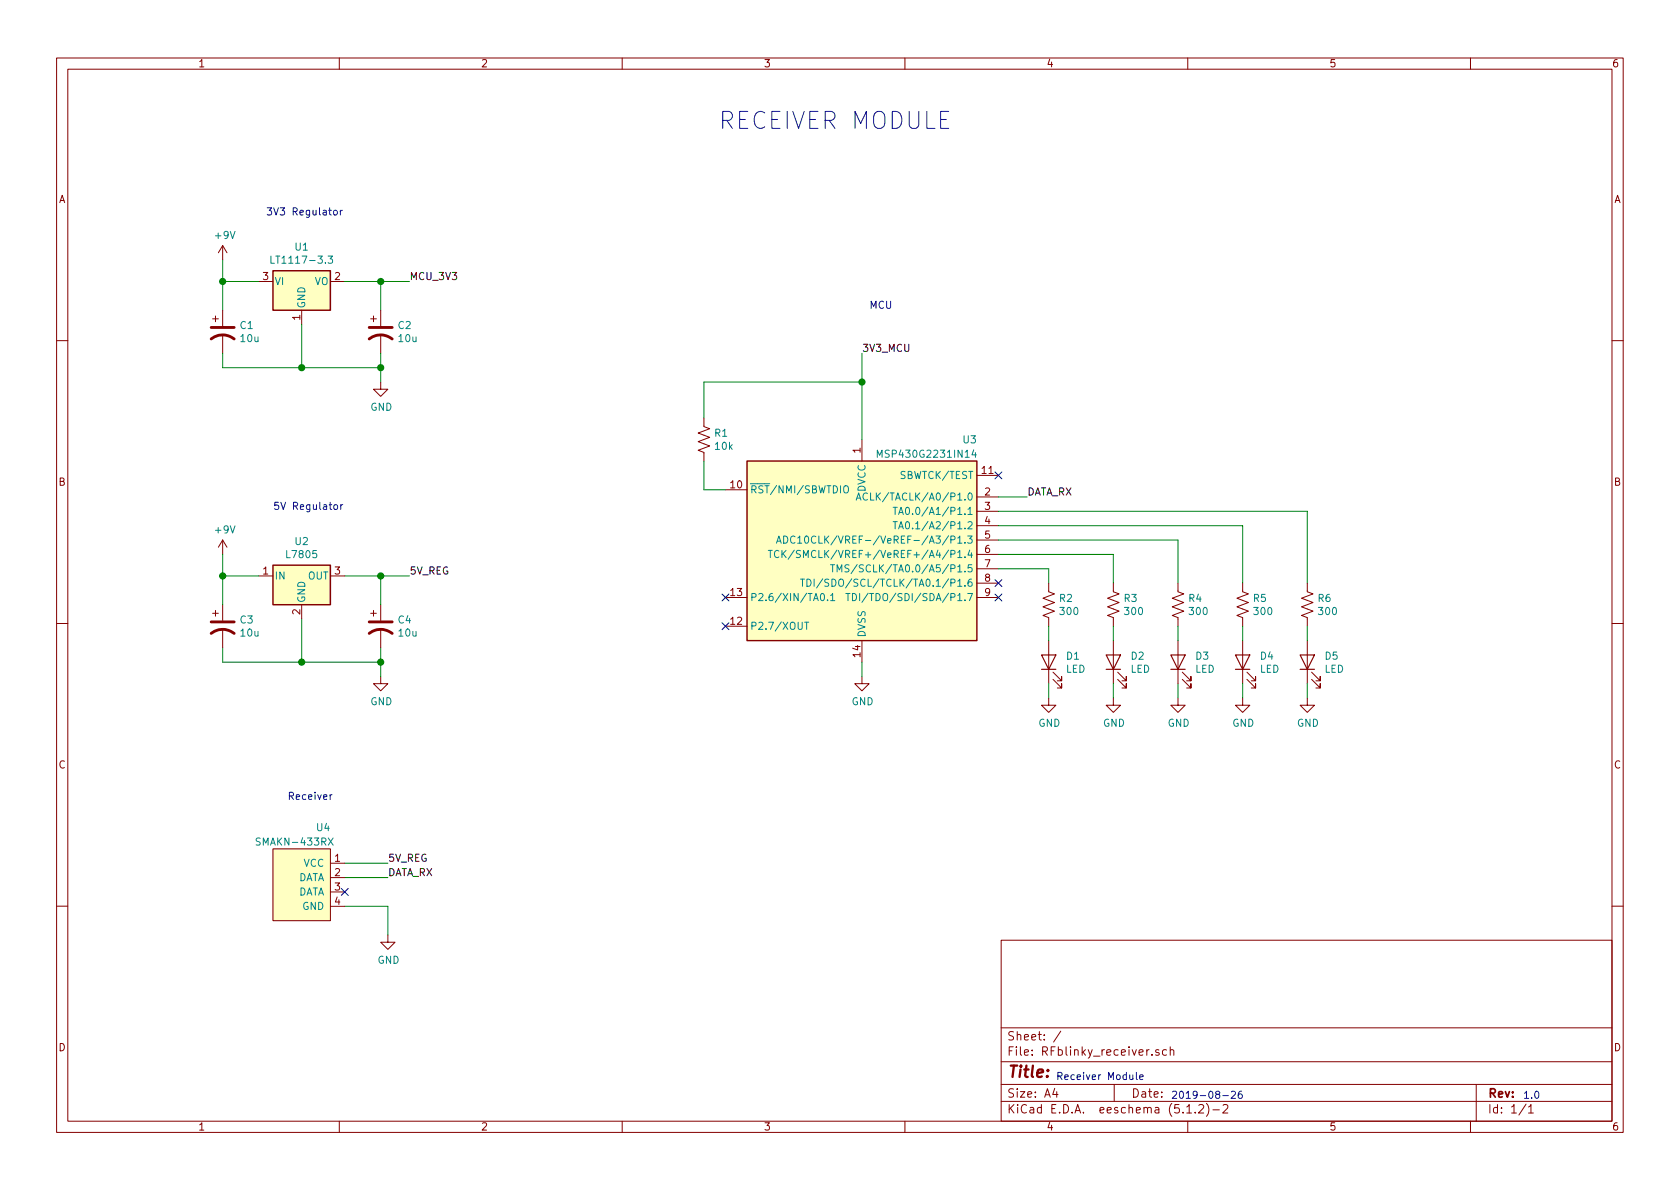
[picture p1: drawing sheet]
EESchema Schematic File Version 4
LIBS:RFblinky_receiver-cache
EELAYER 29 0
EELAYER END
$Descr A4 11693 8268
encoding utf-8
Sheet 1 1
Title ""
Date ""
Rev ""
Comp ""
Comment1 ""
Comment2 ""
Comment3 ""
Comment4 ""
$EndDescr
$Comp
L MCU_Texas_MSP430:MSP430G2231IN14 U3
U 1 1
P 6000 3850
F 0 "U3" H 6750 4650 50  0000 C CNN
F 1 "MSP430G2231IN14" H 6450 4550 50  0000 C CNN
F 2 "Package_SO:TSSOP-14_4.4x5mm_P0.65mm" H 5250 3200 50  0001 C CIN
F 3 "http://www.ti.com/lit/ds/symlink/msp430g2231.pdf" H 6000 3850 50  0001 C CNN
	1    6000 3850
	1    0    0    -1  
$EndComp
$Comp
L Regulator_Linear:LT1117-3.3 U1
U 1 1
P 2100 1950
F 0 "U1" H 2100 2192 50  0000 C CNN
F 1 "LT1117-3.3" H 2100 2101 50  0000 C CNN
F 2 "" H 2100 1950 50  0001 C CNN
F 3 "https://www.analog.com/media/en/technical-documentation/data-sheets/1117fd.pdf" H 2100 1950 50  0001 C CNN
	1    2100 1950
	1    0    0    -1  
$EndComp
$Comp
L Regulator_Linear:L7805 U2
U 1 1
P 2100 4000
F 0 "U2" H 2100 4242 50  0000 C CNN
F 1 "L7805" H 2100 4151 50  0000 C CNN
F 2 "" H 2125 3850 50  0001 L CIN
F 3 "http://www.st.com/content/ccc/resource/technical/document/datasheet/41/4f/b3/b0/12/d4/47/88/CD00000444.pdf/files/CD00000444.pdf/jcr:content/translations/en.CD00000444.pdf" H 2100 3950 50  0001 C CNN
	1    2100 4000
	1    0    0    -1  
$EndComp
$Comp
L Device:CP1 C2
U 1 1
P 2650 2300
F 0 "C2" H 2765 2346 50  0000 L CNN
F 1 "10u" H 2765 2255 50  0000 L CNN
F 2 "" H 2650 2300 50  0001 C CNN
F 3 "~" H 2650 2300 50  0001 C CNN
	1    2650 2300
	1    0    0    -1  
$EndComp
$Comp
L Device:CP1 C1
U 1 1
P 1550 2300
F 0 "C1" H 1665 2346 50  0000 L CNN
F 1 "10u" H 1665 2255 50  0000 L CNN
F 2 "" H 1550 2300 50  0001 C CNN
F 3 "~" H 1550 2300 50  0001 C CNN
	1    1550 2300
	1    0    0    -1  
$EndComp
$Comp
L power:GND #PWR
U 1 1
P 2650 2650
F 0 "#PWR" H 2650 2400 50  0001 C CNN
F 1 "GND" H 2655 2477 50  0000 C CNN
F 2 "" H 2650 2650 50  0001 C CNN
F 3 "" H 2650 2650 50  0001 C CNN
	1    2650 2650
	1    0    0    -1  
$EndComp
Wire Wire Line
	1550 2150 1550 1950
Wire Wire Line
	1550 1950 1800 1950
Wire Wire Line
	2400 1950 2650 1950
Wire Wire Line
	2650 1950 2650 2150
Wire Wire Line
	2650 2450 2650 2550
Wire Wire Line
	1550 2450 1550 2550
Wire Wire Line
	1550 2550 2100 2550
Wire Wire Line
	2100 2250 2100 2550
Connection ~ 2100 2550
Wire Wire Line
	2100 2550 2650 2550
Wire Wire Line
	2650 2650 2650 2550
Connection ~ 2650 2550
$Comp
L power:+9V #PWR
U 1 1
P 1550 1800
F 0 "#PWR" H 1550 1650 50  0001 C CNN
F 1 "+9V" H 1565 1973 50  0000 C CNN
F 2 "" H 1550 1800 50  0001 C CNN
F 3 "" H 1550 1800 50  0001 C CNN
	1    1550 1800
	1    0    0    -1  
$EndComp
Wire Wire Line
	1550 1950 1550 1800
Connection ~ 1550 1950
Text Label 2850 1950 0    50   ~ 0
MCU_3V3
Wire Wire Line
	2650 1950 2850 1950
Connection ~ 2650 1950
$Comp
L Device:CP1 C4
U 1 1
P 2650 4350
F 0 "C4" H 2765 4396 50  0000 L CNN
F 1 "10u" H 2765 4305 50  0000 L CNN
F 2 "" H 2650 4350 50  0001 C CNN
F 3 "~" H 2650 4350 50  0001 C CNN
	1    2650 4350
	1    0    0    -1  
$EndComp
$Comp
L Device:CP1 C3
U 1 1
P 1550 4350
F 0 "C3" H 1665 4396 50  0000 L CNN
F 1 "10u" H 1665 4305 50  0000 L CNN
F 2 "" H 1550 4350 50  0001 C CNN
F 3 "~" H 1550 4350 50  0001 C CNN
	1    1550 4350
	1    0    0    -1  
$EndComp
$Comp
L power:GND #PWR
U 1 1
P 2650 4700
F 0 "#PWR" H 2650 4450 50  0001 C CNN
F 1 "GND" H 2655 4527 50  0000 C CNN
F 2 "" H 2650 4700 50  0001 C CNN
F 3 "" H 2650 4700 50  0001 C CNN
	1    2650 4700
	1    0    0    -1  
$EndComp
Wire Wire Line
	1550 4200 1550 4000
Wire Wire Line
	1550 4000 1800 4000
Wire Wire Line
	2400 4000 2650 4000
Wire Wire Line
	2650 4000 2650 4200
Wire Wire Line
	2650 4500 2650 4600
Wire Wire Line
	1550 4500 1550 4600
Wire Wire Line
	1550 4600 2100 4600
Wire Wire Line
	2100 4300 2100 4600
Connection ~ 2100 4600
Wire Wire Line
	2100 4600 2650 4600
Wire Wire Line
	2650 4700 2650 4600
Connection ~ 2650 4600
$Comp
L power:+9V #PWR
U 1 1
P 1550 3850
F 0 "#PWR" H 1550 3700 50  0001 C CNN
F 1 "+9V" H 1565 4023 50  0000 C CNN
F 2 "" H 1550 3850 50  0001 C CNN
F 3 "" H 1550 3850 50  0001 C CNN
	1    1550 3850
	1    0    0    -1  
$EndComp
Wire Wire Line
	1550 4000 1550 3850
Connection ~ 1550 4000
Text Label 2850 4000 0    50   ~ 0
5V_REG
Wire Wire Line
	2650 4000 2850 4000
Connection ~ 2650 4000
$Comp
L power:GND #PWR
U 1 1
P 6000 4700
F 0 "#PWR" H 6000 4450 50  0001 C CNN
F 1 "GND" H 6005 4527 50  0000 C CNN
F 2 "" H 6000 4700 50  0001 C CNN
F 3 "" H 6000 4700 50  0001 C CNN
	1    6000 4700
	1    0    0    -1  
$EndComp
Wire Wire Line
	6000 4700 6000 4600
Wire Wire Line
	5050 3400 4900 3400
Wire Wire Line
	4900 2650 6000 2650
Wire Wire Line
	6000 2650 6000 3050
Wire Wire Line
	4900 2650 4900 2900
$Comp
L Device:R_US R1
U 1 1
P 4900 3050
F 0 "R1" H 4968 3096 50  0000 L CNN
F 1 "10k" H 4968 3005 50  0000 L CNN
F 2 "" V 4940 3040 50  0001 C CNN
F 3 "~" H 4900 3050 50  0001 C CNN
	1    4900 3050
	1    0    0    -1  
$EndComp
Wire Wire Line
	4900 3200 4900 3400
Text Label 6000 2450 0    50   ~ 0
3V3_MCU
Wire Wire Line
	6000 2650 6000 2450
Connection ~ 6000 2650
NoConn ~ 5050 4150
NoConn ~ 5050 4350
NoConn ~ 6950 3300
Text Label 7150 3450 0    50   ~ 0
DATA_RX
Wire Wire Line
	7150 3450 6950 3450
NoConn ~ 6950 4150
NoConn ~ 6950 4050
$Comp
L Device:LED D1
U 1 1
P 7300 4600
F 0 "D1" V 7339 4483 50  0000 R CNN
F 1 "LED" V 7248 4483 50  0000 R CNN
F 2 "" H 7300 4600 50  0001 C CNN
F 3 "~" H 7300 4600 50  0001 C CNN
	1    7300 4600
	0    -1   -1   0   
$EndComp
$Comp
L Device:LED D2
U 1 1
P 7750 4600
F 0 "D2" V 7789 4483 50  0000 R CNN
F 1 "LED" V 7698 4483 50  0000 R CNN
F 2 "" H 7750 4600 50  0001 C CNN
F 3 "~" H 7750 4600 50  0001 C CNN
	1    7750 4600
	0    -1   -1   0   
$EndComp
$Comp
L Device:LED D3
U 1 1
P 8200 4600
F 0 "D3" V 8239 4483 50  0000 R CNN
F 1 "LED" V 8148 4483 50  0000 R CNN
F 2 "" H 8200 4600 50  0001 C CNN
F 3 "~" H 8200 4600 50  0001 C CNN
	1    8200 4600
	0    -1   -1   0   
$EndComp
$Comp
L Device:LED D4
U 1 1
P 8650 4600
F 0 "D4" V 8689 4483 50  0000 R CNN
F 1 "LED" V 8598 4483 50  0000 R CNN
F 2 "" H 8650 4600 50  0001 C CNN
F 3 "~" H 8650 4600 50  0001 C CNN
	1    8650 4600
	0    -1   -1   0   
$EndComp
$Comp
L Device:LED D5
U 1 1
P 9100 4600
F 0 "D5" V 9139 4483 50  0000 R CNN
F 1 "LED" V 9048 4483 50  0000 R CNN
F 2 "" H 9100 4600 50  0001 C CNN
F 3 "~" H 9100 4600 50  0001 C CNN
	1    9100 4600
	0    -1   -1   0   
$EndComp
$Comp
L Device:R_US R2
U 1 1
P 7300 4200
F 0 "R2" H 7368 4246 50  0000 L CNN
F 1 "300" H 7368 4155 50  0000 L CNN
F 2 "" V 7340 4190 50  0001 C CNN
F 3 "~" H 7300 4200 50  0001 C CNN
	1    7300 4200
	1    0    0    -1  
$EndComp
$Comp
L Device:R_US R3
U 1 1
P 7750 4200
F 0 "R3" H 7818 4246 50  0000 L CNN
F 1 "300" H 7818 4155 50  0000 L CNN
F 2 "" V 7790 4190 50  0001 C CNN
F 3 "~" H 7750 4200 50  0001 C CNN
	1    7750 4200
	1    0    0    -1  
$EndComp
$Comp
L Device:R_US R4
U 1 1
P 8200 4200
F 0 "R4" H 8268 4246 50  0000 L CNN
F 1 "300" H 8268 4155 50  0000 L CNN
F 2 "" V 8240 4190 50  0001 C CNN
F 3 "~" H 8200 4200 50  0001 C CNN
	1    8200 4200
	1    0    0    -1  
$EndComp
$Comp
L Device:R_US R5
U 1 1
P 8650 4200
F 0 "R5" H 8718 4246 50  0000 L CNN
F 1 "300" H 8718 4155 50  0000 L CNN
F 2 "" V 8690 4190 50  0001 C CNN
F 3 "~" H 8650 4200 50  0001 C CNN
	1    8650 4200
	1    0    0    -1  
$EndComp
$Comp
L Device:R_US R6
U 1 1
P 9100 4200
F 0 "R6" H 9168 4246 50  0000 L CNN
F 1 "300" H 9168 4155 50  0000 L CNN
F 2 "" V 9140 4190 50  0001 C CNN
F 3 "~" H 9100 4200 50  0001 C CNN
	1    9100 4200
	1    0    0    -1  
$EndComp
$Comp
L power:GND #PWR
U 1 1
P 7300 4850
F 0 "#PWR" H 7300 4600 50  0001 C CNN
F 1 "GND" H 7305 4677 50  0000 C CNN
F 2 "" H 7300 4850 50  0001 C CNN
F 3 "" H 7300 4850 50  0001 C CNN
	1    7300 4850
	1    0    0    -1  
$EndComp
$Comp
L power:GND #PWR
U 1 1
P 7750 4850
F 0 "#PWR" H 7750 4600 50  0001 C CNN
F 1 "GND" H 7755 4677 50  0000 C CNN
F 2 "" H 7750 4850 50  0001 C CNN
F 3 "" H 7750 4850 50  0001 C CNN
	1    7750 4850
	1    0    0    -1  
$EndComp
$Comp
L power:GND #PWR
U 1 1
P 8200 4850
F 0 "#PWR" H 8200 4600 50  0001 C CNN
F 1 "GND" H 8205 4677 50  0000 C CNN
F 2 "" H 8200 4850 50  0001 C CNN
F 3 "" H 8200 4850 50  0001 C CNN
	1    8200 4850
	1    0    0    -1  
$EndComp
$Comp
L power:GND #PWR
U 1 1
P 8650 4850
F 0 "#PWR" H 8650 4600 50  0001 C CNN
F 1 "GND" H 8655 4677 50  0000 C CNN
F 2 "" H 8650 4850 50  0001 C CNN
F 3 "" H 8650 4850 50  0001 C CNN
	1    8650 4850
	1    0    0    -1  
$EndComp
$Comp
L power:GND #PWR
U 1 1
P 9100 4850
F 0 "#PWR" H 9100 4600 50  0001 C CNN
F 1 "GND" H 9105 4677 50  0000 C CNN
F 2 "" H 9100 4850 50  0001 C CNN
F 3 "" H 9100 4850 50  0001 C CNN
	1    9100 4850
	1    0    0    -1  
$EndComp
Wire Wire Line
	7300 4850 7300 4750
Wire Wire Line
	7300 3950 6950 3950
Wire Wire Line
	7300 4450 7300 4350
Wire Wire Line
	7300 4050 7300 3950
Wire Wire Line
	7750 4850 7750 4750
Wire Wire Line
	7750 3850 6950 3850
Wire Wire Line
	7750 4450 7750 4350
Wire Wire Line
	7750 4050 7750 3850
Wire Wire Line
	8200 4850 8200 4750
Wire Wire Line
	8200 3750 6950 3750
Wire Wire Line
	8200 4450 8200 4350
Wire Wire Line
	8200 4050 8200 3750
Wire Wire Line
	8650 4850 8650 4750
Wire Wire Line
	8650 3650 6950 3650
Wire Wire Line
	8650 4450 8650 4350
Wire Wire Line
	8650 4050 8650 3650
Wire Wire Line
	9100 4850 9100 4750
Wire Wire Line
	9100 3550 6950 3550
Wire Wire Line
	9100 4450 9100 4350
Wire Wire Line
	9100 4050 9100 3550
$Comp
L power:GND #PWR?
U 1 1
P 2700 6500
F 0 "#PWR?" H 2700 6250 50  0001 C CNN
F 1 "GND" H 2705 6327 50  0000 C CNN
F 2 "" H 2700 6500 50  0001 C CNN
F 3 "" H 2700 6500 50  0001 C CNN
	1    2700 6500
	1    0    0    -1  
$EndComp
Wire Wire Line
	2400 6300 2700 6300
Wire Wire Line
	2700 6300 2700 6500
Text Label 2700 6000 0    50   ~ 0
5V_REG
Wire Wire Line
	2700 6000 2400 6000
Text Label 2700 6100 0    50   ~ 0
DATA_RX
Wire Wire Line
	2700 6100 2400 6100
Text Notes 1850 1500 0    50   ~ 0
3V3 Regulator
Text Notes 1900 3550 0    50   ~ 0
5V Regulator\n
Text Notes 2000 5650 0    50   ~ 0
Receiver\n\n
Text Notes 7350 7600 0    50   ~ 0
Receiver Module\n\n
$Comp
L 433Lib:SMAKN-433RX U4
U 1 1
P 1900 5900
F 0 "U4" H 2250 6050 50  0000 C CNN
F 1 "SMAKN-433RX" H 2050 5950 50  0000 C CNN
F 2 "" H 2000 5950 50  0001 C CNN
F 3 "" H 2000 5950 50  0001 C CNN
	1    1900 5900
	1    0    0    -1  
$EndComp
NoConn ~ 2400 6200
Text Notes 8150 7650 0    50   ~ 0
2019-08-26
Text Notes 10600 7650 0    50   ~ 0
1.0
Text Notes 6050 2150 0    50   ~ 0
MCU
Text Notes 5000 900  0    118  ~ 0
RECEIVER MODULE
$EndSCHEMATC
